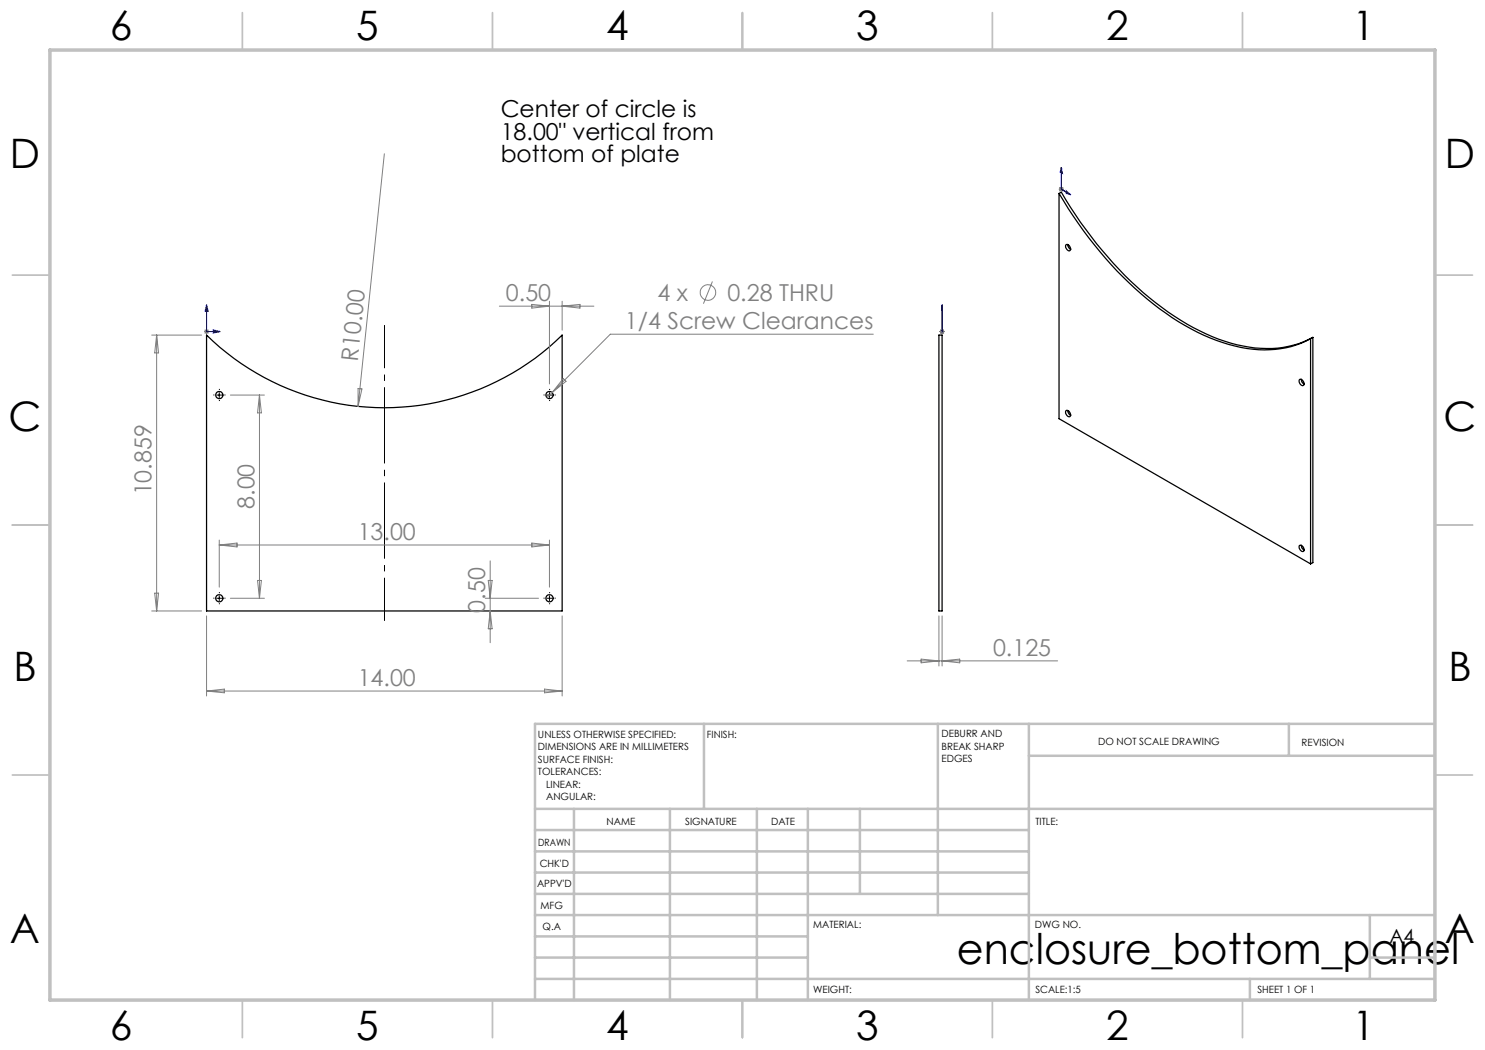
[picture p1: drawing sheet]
<svg xmlns="http://www.w3.org/2000/svg" width="297mm" height="210mm" viewBox="0 0 297 210" stroke-linecap="round" stroke-linejoin="round" font-family="sans-serif">
<g fill="none" stroke="#000" stroke-width=".25">
<path d="M211.8 38.7a72.9 72.9 0 0 0 25.2 26.4 31.9 31.9 0 0 0 17 4.8 17.4 17.4 0 0 0 8.1-2.2M211.8 38.7l.5-.3a75.3 75.3 0 0 0 22.6 24.8 34.5 34.5 0 0 0 18.4 6.5 18.9 18.9 0 0 0 9.3-2.2M211.8 38.7v45l50.3 29.1M213.3 48.9a.78 .78 0 0 1 .7 .4 .78 .78 0 0 1-.1 .9 .85 .85 0 0 1-.6-1.3zM213.6 48.9v.4l.5 .6M41.3 67a50.8 50.8 0 0 0 71.1 0v55.2h-71.1zM187.8 67h.6v55.2h-.6zM259.9 76a.63 .63 0 0 1 .6 0 .63 .63 0 0 1 .3 .6 .4 .4 0 0 1-.2 .5 .4 .4 0 0 1-.5-.2l-.2-.4zM260.3 75.9l.1 .5 .4 .4M262.1 67.7v45.1M262.6 67.5v45l-.5 .3M262.6 67.5l-.5 .2"/>
<path d="M213.1 82.2a.74 .74 0 0 1 .9 .2 .74 .74 0 0 1 0 .9 .82 .82 0 0 1-.9-1.1zM213.6 82.1l.1 .5 .4 .5M259.9 109.1a.73 .73 0 0 1 .8 .3 .73 .73 0 0 1-.1 .9 .91 .91 0 0 1-.7-1.2zM260.3 109.1l.1 .5 .4 .4"/>
<circle cx="43.9" cy="79" r=".72"/>
<circle cx="109.9" cy="79" r=".72"/>
<circle cx="43.9" cy="119.6" r=".72"/>
<circle cx="109.9" cy="119.6" r=".72"/>
</g>
<g fill="none" stroke="#808080" stroke-width=".2">
<path d="M76.9 30.8l-5.3 50.5M211.8 37.8h1M211.9 37.5l.7 .7M212.3 37.4v1M212.6 37.5l-.7 .7M142.5 56.3l-1.8 4.4M30.3 67h10M31.3 67v55.2M31.3 67l.4 3.6h-.8zM40.8 66.3h1M41 66l.7 .7M41.3 65.8v1"/>
<path d="M41.7 66l-.7 .7M46.1 79h6.8M51.9 79v40.7M51.9 79l.4 3.6h-.8zM71.6 77.7l.8 .1-.8 3.5zM99.9 61.2h18.9M106.4 60.9l3.5 .3-3.5 .4zM109.9 60.2v16.6M110.4 78.5l-1 1M112.4 60.2v5.8M112.4 61.2l3.6-.3v.7zM112.6 75.7l.6 .6-2.8 2.2z"/>
<path d="M174.7 66.8h-52.6l-11.7 11.7M187.9 66.3h1M188.1 66l.7 .7M188.4 65.8v1M188.8 66l-.7 .7M30.9 118.6h.8l-.4 3.6zM43.9 108v9.4M43.9 109h66M43.9 109l3.5-.4v.8zM46.1 119.7h6.8M51.5 116.1h.8l-.4 3.6zM97 119.7h10.7"/>
<path d="M97.6 116.1h.8l-.4 3.6zM98 112.2v16.3M106.4 108.6l3.5 .4-3.5 .4zM109.9 108v9.4M30.3 122.2h10M41.3 123.2v16M41.3 138.2h71.1M41.3 138.2l3.6-.4v.8zM98 122.2l.4 3.6h-.8zM108.9 137.8l3.5 .4-3.5 .4zM112.4 123.2v16M181.4 132.2h30.1"/>
<path d="M184.2 131.8l3.6 .4-3.6 .4zM187.8 123.2v10M188.4 123.2v10M188.4 132.2l3.5-.4v.8z"/>
<circle cx="141.6" cy="58.5" r="1.55"/>
</g>
<g fill="none" stroke="#00f" stroke-width=".2">
<path d="M212.3 33.5v.2zM212.3 33.5l.2 1.2-.5-.3zM212.3 33.5v4.3l1.9 1.2M213.2 38.1l1 .9-1-.3zM214 38.8l.2 .2zM41.3 61l.1 .2h-.2zM41.3 61l.4 1.3h-.7zM41.3 61v5.3h2.7M42.7 66l1.3 .3-1.3 .3zM43.7 66.2l.3 .1-.3 .1zM188.4 66.2v.2zM188.4 61v.2v-.2"/>
<path d="M188.4 66v.6zM188.4 61v1.3v-1.3M188.4 66.3h.1M188.4 61v5.3"/>
</g>
<path d="M76.9 124.2v-59.2" fill="none" stroke="#000" stroke-width=".2" stroke-dasharray="15.2 1.3 1.3 1.3" stroke-dashoffset="6.6" stroke-linecap="butt"/>
<g fill="none" stroke="#000" stroke-width=".2" stroke-dasharray="15.2 1.3 1.3 1.3" stroke-linecap="butt">
<path d="M42.9 79h-.2M43.9 78v-.2M43.9 80v.2M44.9 79h.2M108.9 79h-.2M109.9 78v-.2M109.9 80v.2M110.9 79h.2M42.9 119.6h-.2M43.9 118.6v-.2M44.9 119.6h.2M108.9 119.6h-.2"/>
<path d="M109.9 118.6v-.2M110.9 119.6h.2M43.9 120.6v.2M109.9 120.6v.2"/>
</g>
<g fill="none" stroke="#c0c0c0" stroke-width=".35">
<path d="M48.5 2.5v7.5M98.5 2.5v7.5M148.5 2.5v7.5M198.5 2.5v7.5M248.5 2.5v7.5M2.5 55h7.5M287 55h7.5M2.5 105h7.5M287 105h7.5M2.5 155h7.5M287 155h7.5M48.5 200v7.5"/>
<path d="M98.5 200v7.5M148.5 200v7.5M198.5 200v7.5M248.5 200v7.5"/>
</g>
<g fill="none" stroke="#c0c0c0" stroke-width=".5">
<path d="M140.8 144.8v17M187.6 144.8v38.2M205.8 144.8v55.2M205.8 151.2h81.2M257.8 144.8v6.4M287 144.8h-180v55.2M107 161.8h180M107 178.8h98.8M107 174.5h98.8M107 170.3h98.8M107 166h98.8M114.8 161.8v38.2"/>
<path d="M134 161.8v38.2M151.4 161.8v38.2M161.6 161.8v38.2M172 161.8v17M107 195.8h180M107 191.5h54.6M107 187.3h54.6M107 183h180M250 195.8v4.2M274 191.5h13M274 183v12.8"/>
</g>
<path d="M10 10h277v190h-277z" fill="none" stroke="#c0c0c0" stroke-width=".7"/>
<path d="M43.4 79h1M43.9 78.5v1M109.4 79h1M109.9 78.5v1M43.4 119.7h1M43.9 119.2v.9M109.4 119.7h1M109.9 119.2v.9" fill="none" stroke="#000" stroke-width=".2"/>
<g fill="#00f">
<path d="M43.7 66.2l.3 .1-.3 .1zM41.3 61l.1 .2h-.2z"/>
<path d="M42.7 66l1.3 .3-1.3 .3zM41.3 61l.4 1.3h-.7zM188.4 66.2v.2zM188.4 61v.2zM188.4 66v.6zM188.4 61v1.3zM214 38.8l.2 .2zM212.3 33.5v.2zM213.2 38.1l1 .9-1-.3zM212.3 33.5l.2 1.2-.5-.3z"/>
</g>
<text font-size="8.5" x="191.4" y="192.7">enclosure_bottom_panel</text>
<g font-size="8.1">
<text x="22" y="8">6</text>
<text x="71.2" y="8">5</text>
<text x="121.2" y="8">4</text>
<text x="171.2" y="8">3</text>
<text x="221.2" y="8">2</text>
<text x="270.5" y="8">1</text>
<text x="2" y="33.6">D</text>
<text x="289" y="33.6">D</text>
<text x="1.7" y="86.1">C</text>
<text x="288.7" y="86.1">C</text>
<text x="2.7" y="136.1">B</text>
<text x="289.7" y="136.1">B</text>
<text x="2" y="188.6">A</text>
<text x="289" y="188.6">A</text>
<text x="22" y="208">6</text>
<text x="71.2" y="208">5</text>
<text x="121.2" y="208">4</text>
<text x="171.2" y="208">3</text>
<text x="221.2" y="208">2</text>
<text x="270.5" y="208">1</text>
</g>
<g font-size="4.7">
<text x="100.1" y="23.4">Center of circle is</text>
<text x="100.1" y="28">18.00&quot; vertical from</text>
<text x="100.1" y="32.5">bottom of plate</text>
</g>
<g font-size="4.7" fill="#808080">
<text x="101.2" y="60.2">0.50</text>
<text x="125" y="65.8">1/4 Screw Clearances</text>
<text x="131.5" y="60.2">4 x</text>
<text x="145.5" y="60.2">0.28 THRU</text>
<text x="71.6" y="72.4" transform="rotate(-84 71.6 72.4)">R10.00</text>
<text x="30.3" y="99.1" transform="rotate(-90 30.3 99.1)">10.859</text>
<text x="50.9" y="101.8" transform="rotate(-90 50.9 101.8)">8.00</text>
<text x="71.5" y="108">13.00</text>
<text x="97" y="122.5" transform="rotate(-90 97 122.5)">0.50</text>
<text x="198.6" y="131.2">0.125</text>
<text x="71.5" y="137.2">14.00</text>
</g>
<text font-size="3.9" x="277.9" y="188.5">A4</text>
<g font-size="2">
<text x="107.6" y="147.6">UNLESS OTHERWISE SPECIFIED:</text>
<text x="141.4" y="147.6">FINISH:</text>
<text x="188.3" y="147.5">DEBURR AND</text>
<text x="188.3" y="150">BREAK SHARP</text>
<text x="219.6" y="149">DO NOT SCALE DRAWING</text>
<text x="260.3" y="149.2">REVISION</text>
<text x="107.6" y="150.1">DIMENSIONS ARE IN MILLIMETERS</text>
<text x="107.6" y="152.6">SURFACE FINISH:</text>
<text x="107.6" y="155.1">TOLERANCES:</text>
<text x="188.3" y="152.5">EDGES</text>
<text x="109.2" y="157.6">LINEAR:</text>
<text x="109.2" y="160.1">ANGULAR:</text>
<text x="121.3" y="165">NAME</text>
<text x="137" y="164.9">SIGNATURE</text>
<text x="154.2" y="164.9">DATE</text>
<text x="207.1" y="164.9">TITLE:</text>
<text x="107.6" y="169.1">DRAWN</text>
<text x="107.9" y="173.3">CHK'D</text>
<text x="107.4" y="177.4">APPV'D</text>
<text x="108.1" y="181.8">MFG</text>
<text x="108.5" y="186">Q.A</text>
<text x="162.6" y="185.5">MATERIAL:</text>
<text x="207" y="185.5">DWG NO.</text>
<text x="162.6" y="198.5">WEIGHT:</text>
<text x="207.1" y="198.6">SCALE:1:5</text>
<text x="251.5" y="198.6">SHEET 1 OF 1</text>
</g>
</svg>
